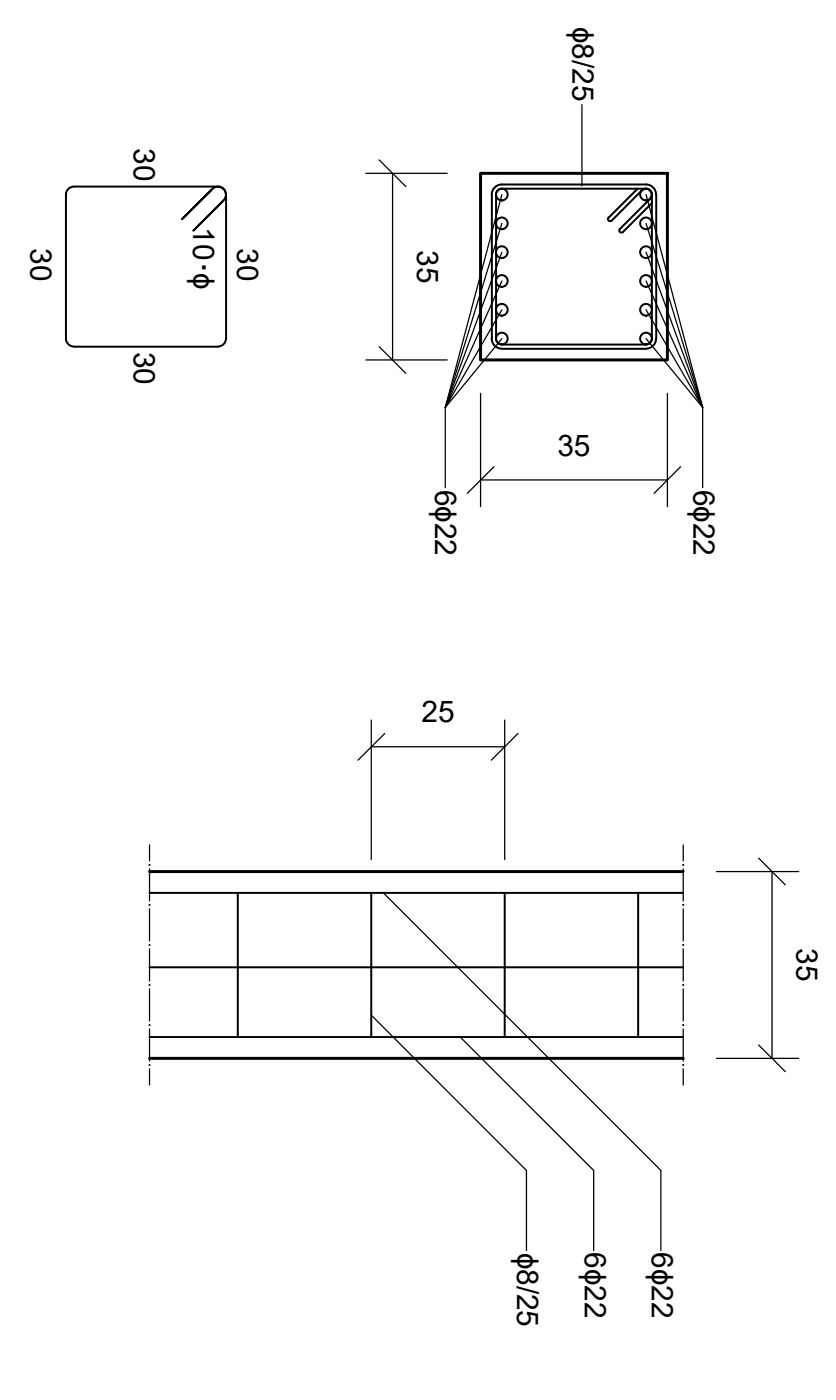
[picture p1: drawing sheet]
<svg xmlns="http://www.w3.org/2000/svg" width="125mm" height="210mm" viewBox="0 0 125 210" stroke-linecap="round" stroke-linejoin="round" font-family="sans-serif">
<!-- layer: armatura flessione -->
<g fill="none" stroke="#000" stroke-width=".3">
<path d="M22.4 133.9h80M22.4 145h80M22.4 155.5h80"/>
<circle cx="75.2" cy="33.5" r=".88"/>
<circle cx="75.2" cy="37.8" r=".88"/>
<circle cx="75.2" cy="29.2" r=".88"/>
<circle cx="96.8" cy="33.5" r=".88"/>
<circle cx="96.8" cy="29.2" r=".88"/>
<circle cx="96.8" cy="37.8" r=".88"/>
<circle cx="75.2" cy="42.1" r=".88"/>
<circle cx="75.2" cy="46.4" r=".88"/>
<circle cx="75.2" cy="50.8" r=".88"/>
<circle cx="96.8" cy="46.4" r=".88"/>
<circle cx="96.8" cy="50.8" r=".88"/>
<circle cx="96.8" cy="42.1" r=".88"/>
</g>
<!-- layer: cls -->
<path d="M72 26h28v28h-28zM22.4 130.7h80M22.4 158.7h80" fill="none" stroke="#000" stroke-width=".44"/>
<!-- layer: testi -->
<path d="M75.2 33.5l-8.5 27.6v12M75.2 29.2l-8.5 31.9 8.5-23.3M96.8 33.5l8.5 27.6v12M96.8 29.2l8.5 31.9-8.5-23.3M75.2 42.1l-8.5 19 8.5-14.6M75.2 50.8l-8.5 10.3M96.8 42.1l8.5 19-8.5-14.6M96.8 50.8l8.5 10.3M57.5 133.9l41.6 41.6v12M55.6 152.2l23.3 23.3v12M69 155.5l20 20v12" fill="none" stroke="#000" stroke-width=".19"/>
<!-- layer: testi staffe -->
<path d="M87.2 15.7v12.2" fill="none" stroke="#000" stroke-width=".19"/>
<!-- layer: quote -->
<g fill="none" stroke="#000" stroke-width=".19">
<path d="M54.8 26h12.2M56.8 24l4 4M58.8 26v28M54.8 54h12.2M56.8 52l4 4M72 59v17M100 59v17M72 72h28M74 70l-4 4M102 70l-4 4M107.4 130.7h12.3M113.7 128.7l4 4"/>
<path d="M115.7 130.7v28M107.4 158.7h12.3M113.7 156.7l4 4"/>
</g>
<!-- layer: armatura taglio -->
<g fill="none" stroke="#000" stroke-width=".3">
<path d="M9.9 29.2a1.2 1.2 0 0 1 1.2-1.2h21.6a1.2 1.2 0 0 1 1.2 1.2M9.9 29.2v21.6a1.2 1.2 0 0 0 1.2 1.2h21.6a1.24 1.24 0 0 0 1.2-1.2v-21.6M31.6 28.5l-4.3 4.3 4.3-4.3M31.8 28.3a1.2 1.2 0 0 1 1.7 0 1.2 1.2 0 0 1 0 1.7M31.8 28.3l-.2 .2M33.3 30.2l-4.3 4.4 4.3-4.4M33.5 30l-.2 .2M73.7 29.2v21.6a1.51 1.51 0 0 0 1.5 1.5M74.4 29.2l-.1 21.6a.88 .88 0 0 0 .9 .8M75.2 28.3a.88 .88 0 0 0-.9 .9M75.2 27.7a1.51 1.51 0 0 0-1.5 1.5M75.2 28.3h21.6a.88 .88 0 0 1 .9 .9"/>
<path d="M75.2 27.7h21.6a1.51 1.51 0 0 1 1.5 1.5M91.2 32.6a.33 .33 0 0 0 0 .5 .33 .33 0 0 0 .5 0M91.7 33.1l4.5-4.5a.88 .88 0 0 1 1.2 0 .88 .88 0 0 1 0 1.2l-4.5 4.5M95.6 28.3l-4.4 4.3M97.7 29.2v21.6a.88 .88 0 0 1-.9 .8M97.7 30.5l-4.3 4.3a.33 .33 0 0 1-.5 0 .33 .33 0 0 1 0-.5M98.4 29.2v21.6M75.2 51.7h21.6M75.2 52.3h21.6M98.3 50.8a1.51 1.51 0 0 1-1.5 1.5M35.6 133.9v21.6M55.6 133.9v21.6"/>
<path d="M75.6 133.9v21.6M95.7 133.9v21.6"/>
</g>
<!-- layer: proiezioni -->
<g fill="none" stroke="#000" stroke-width=".19">
<path d="M22.4 126.7v2.4M22.4 130.3v4.8M22.4 136.3v4.8M102.4 126.7v2.4M102.4 130.3v4.8M102.4 136.3v4.8M22.4 142.3v4.8M22.4 148.3v4.8M22.4 154.3v4.8M102.4 142.3v4.8M102.4 148.3v4.8M102.4 154.3v4.8"/>
<path d="M22.4 160.3v2.4M102.4 160.3v2.4"/>
</g>
<g fill="#000" stroke="#000" stroke-width=".15">
<circle cx="22.4" cy="135.7" r=".08"/>
<circle cx="22.4" cy="129.7" r=".08"/>
<circle cx="102.4" cy="135.7" r=".08"/>
<circle cx="102.4" cy="129.7" r=".08"/>
<circle cx="22.4" cy="159.7" r=".08"/>
<circle cx="22.4" cy="153.7" r=".08"/>
<circle cx="22.4" cy="141.7" r=".08"/>
<circle cx="22.4" cy="147.7" r=".08"/>
<circle cx="102.4" cy="153.7" r=".08"/>
<circle cx="102.4" cy="159.7" r=".08"/>
<circle cx="102.4" cy="147.7" r=".08"/>
<circle cx="102.4" cy="141.7" r=".08"/>
</g>
<!-- layer: quote staffe -->
<path d="M55.6 108v20.9M55.6 112h20M57.7 110l-4 4M75.6 108v20.9M77.6 110l-4 4" fill="none" stroke="#000" stroke-width=".19"/>
<text font-size="5.8" x="28.5" y="39.1" transform="rotate(90 28.5 39.1)">·</text>
<g font-size="4.5">
<text x="85.8" y="4.1" transform="rotate(90 85.8 4.1)">ɸ8/25</text>
<text x="20" y="22.2" transform="rotate(90 20 22.2)">30</text>
<text x="29" y="34.1" transform="rotate(90 29 34.1)">10 ɸ</text>
<text x="4.6" y="37.2" transform="rotate(90 4.6 37.2)">30</text>
<text x="35.6" y="37.2" transform="rotate(90 35.6 37.2)">30</text>
<text x="62.5" y="37.5" transform="rotate(90 62.5 37.5)">35</text>
<text x="20" y="52.8" transform="rotate(90 20 52.8)">30</text>
<text x="83.5" y="68.3">35</text>
<text x="65.2" y="73.4" transform="rotate(90 65.2 73.4)">6ɸ22</text>
<text x="104" y="73.4" transform="rotate(90 104 73.4)">6ɸ22</text>
<text x="63.2" y="108.3">25</text>
<text x="119.4" y="142.2" transform="rotate(90 119.4 142.2)">35</text>
<text x="77.5" y="187.8" transform="rotate(90 77.5 187.8)">ɸ8/25</text>
<text x="87.7" y="187.8" transform="rotate(90 87.7 187.8)">6ɸ22</text>
<text x="97.7" y="187.8" transform="rotate(90 97.7 187.8)">6ɸ22</text>
</g>
</svg>
